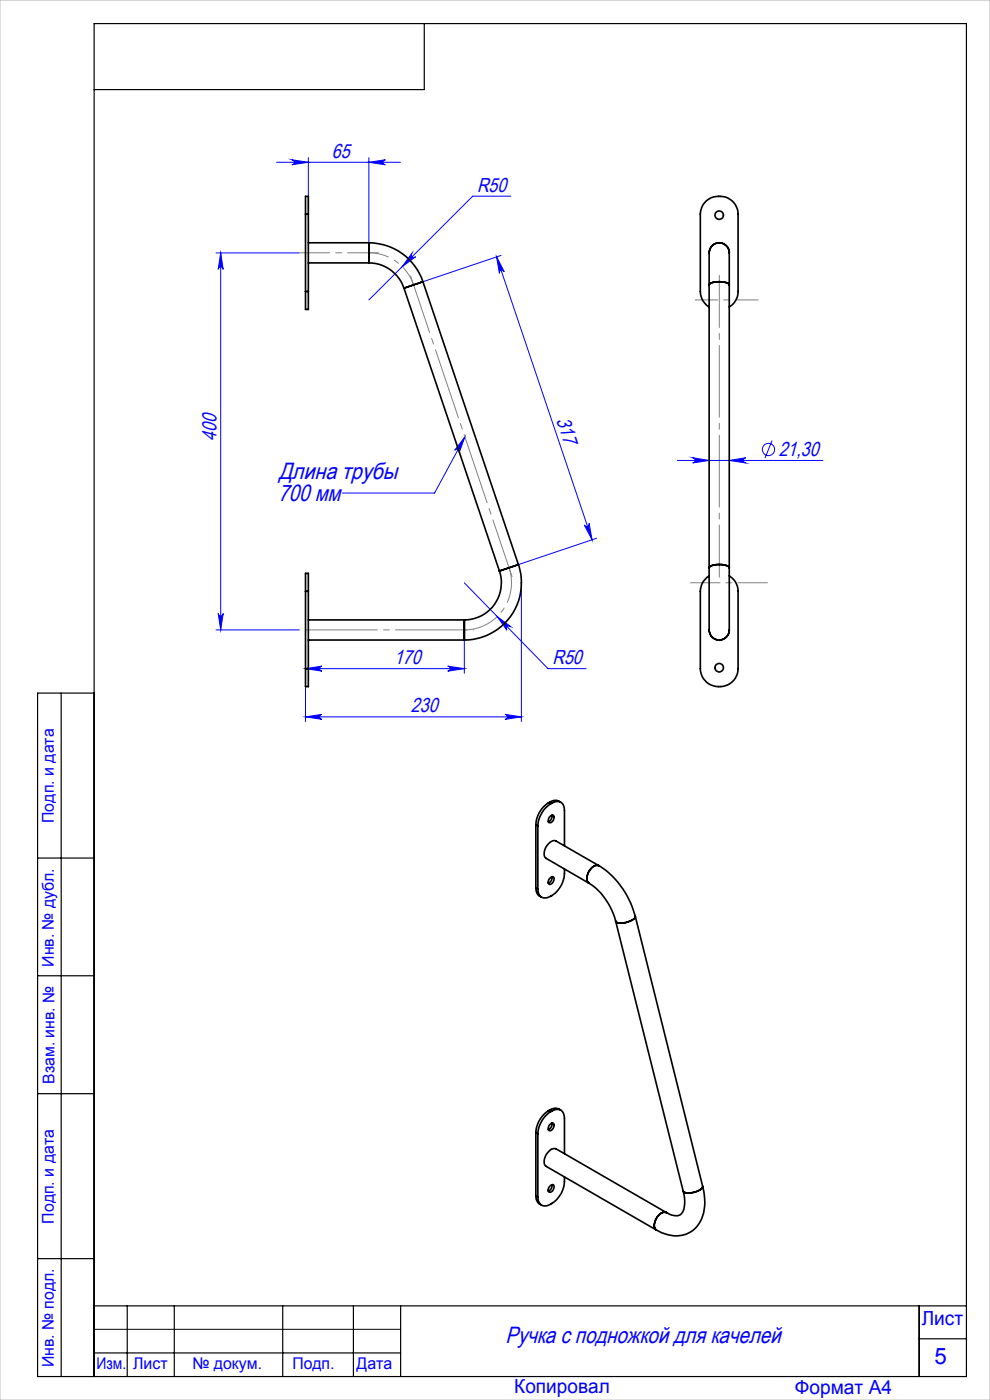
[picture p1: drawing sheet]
<svg xmlns="http://www.w3.org/2000/svg" width="210mm" height="297mm" viewBox="0 0 210 297" stroke-linecap="round" stroke-linejoin="round" font-family="sans-serif">
<g fill="none" stroke="#00f" stroke-width=".21">
<path d="M58.7 34.4h26.2M61.9 33.9l3.5 .5-3.5 .6a.53 .53 0 0 0 .5-.6 .53 .53 0 0 0-.5-.5zM65.4 33.4v13.1M78.2 34.4l3.5-.5a.53 .53 0 0 0-.5 .5 .53 .53 0 0 0 .5 .6zM78.2 33.4v18.1M45.8 53.7h17.6M46.8 53.7l.5 3.4a.53 .53 0 0 0-.5-.5 .53 .53 0 0 0-.5 .5zM46.8 53.7v79.9M87.4 53.7a.54 .54 0 0 0 0 .8 .54 .54 0 0 0 .8 0l-2.9 2.1zM105.3 54.5l1.7 3.1a.54 .54 0 0 0-.7-.3 .54 .54 0 0 0-.4 .7zM105.3 54.5l20.3 60M106.3 54.2l-16.6 5.6"/>
<path d="M108.3 41.6h-8l-22.1 22M98.6 92.7l-6.4 11.9h-19.6M98.6 92.7l-1.2 3.3a.54 .54 0 0 0-.2-.7 .54 .54 0 0 0-.8 .2zM143.7 97.7h30.9M146.9 97.1l3.5 .6-3.5 .5a.55 .55 0 0 0 .5-.5 .55 .55 0 0 0-.5-.6zM154.7 97.7l3.5-.6a.55 .55 0 0 0-.5 .6 .55 .55 0 0 0 .5 .5zM163.8 93.5l-1.5 3.7M123.9 111.4a.54 .54 0 0 0 .7 .3 .54 .54 0 0 0 .4-.7l.6 3.5zM126.5 114.2l-16.5 5.6M45.8 133.6h17.6M46.3 130.1a.53 .53 0 0 0 .5 .6 .53 .53 0 0 0 .5-.6l-.5 3.5zM98.5 135.8v7"/>
<path d="M98.5 123.6l17.7 18.2h8.1M105.5 130.8l2.8 2.1a.55 .55 0 0 0-.7 .1 .55 .55 0 0 0-.1 .7zM110.6 123.6v29.5M64.8 141.8h33.7M64.8 145.7v7.4M64.8 152.1h45.8M64.8 152.1l3.5-.6a.53 .53 0 0 0-.5 .6 .53 .53 0 0 0 .5 .5zM64.8 141.8l3.5-.5a.53 .53 0 0 0-.5 .5 .53 .53 0 0 0 .5 .6zM95 141.3l3.5 .5-3.5 .6a.53 .53 0 0 0 .5-.6 .53 .53 0 0 0-.5-.5zM107.1 151.5l3.5 .6-3.5 .5a.53 .53 0 0 0 .5-.5 .53 .53 0 0 0-.5-.6z"/>
<circle cx="163" cy="95.4" r="1.3"/>
</g>
<path d="M87.7 60.4a10 10 0 0 0-9.4-6.8" fill="none" stroke="#808080" stroke-width=".21" stroke-dasharray="15.2 1.3 1.3 1.3" stroke-dashoffset="10.9" stroke-linecap="butt"/>
<path d="M98.5 133.6a10 10 0 0 0 9.5-13.2" fill="none" stroke="#808080" stroke-width=".21" stroke-dasharray="15.2 1.3 1.3 1.3" stroke-dashoffset="7.7" stroke-linecap="butt"/>
<path d="M87.1 58.5l21.5 63.8" fill="none" stroke="#808080" stroke-width=".21" stroke-dasharray="15.2 1.3 1.3 1.3" stroke-dashoffset="2.5"/>
<path d="M100.5 133.6h-37.1" fill="none" stroke="#808080" stroke-width=".21" stroke-dasharray="15.2 1.3 1.3 1.3" stroke-dashoffset="-1.4"/>
<path d="M63.4 53.6h16.9" fill="none" stroke="#808080" stroke-width=".21" stroke-dasharray="15.2 1.3 1.3 1.3" stroke-dashoffset="8.7"/>
<path d="M147.5 63.6h13.3" fill="none" stroke="#808080" stroke-width=".21" stroke-dasharray="15.2 1.3 1.3 1.3" stroke-dashoffset="10.5"/>
<path d="M152.6 58.4v64" fill="none" stroke="#808080" stroke-width=".21" stroke-dasharray="15.2 1.3 1.3 1.3" stroke-dashoffset="4.2"/>
<path d="M146.5 123.6h16.3" fill="none" stroke="#808080" stroke-width=".21" stroke-dasharray="15.2 1.3 1.3 1.3" stroke-dashoffset="9"/>
<path d="M20 282h65" fill="none" stroke="#000" stroke-width=".21"/>
<g fill="none" stroke="#000" stroke-width=".25">
<path d="M90 5v14h-70M13 147v145M20 147h-12v145h197v-287h-185v287M8 182h12M8 207h12M8 232h12M8 267h12M20 277h185M27 277v15M37 277v15M60 277v15M75 277v15"/>
<path d="M85 277v15M195 277v15M20 287h65M195 284h10"/>
</g>
<path d="M0 0h210v297h-210z" fill="none" stroke="#c0c0c0" stroke-width=".21"/>
<g fill="#00f">
<path d="M98.6 92.7l-1.2 3.3a.54 .54 0 0 0-.2-.7 .54 .54 0 0 0-.8 .2z"/>
<path d="M123.9 111.4a.54 .54 0 0 0 .7 .3 .54 .54 0 0 0 .4-.7l.6 3.5zM105.3 54.5l1.7 3.1a.54 .54 0 0 0-.7-.3 .54 .54 0 0 0-.4 .7z"/>
<path d="M78.2 34.4l3.5-.5a.53 .53 0 0 0-.5 .5 .53 .53 0 0 0 .5 .6zM61.9 33.9l3.5 .5-3.5 .6a.53 .53 0 0 0 .5-.6 .53 .53 0 0 0-.5-.5z"/>
<path d="M105.5 130.8l2 2.9a.55 .55 0 0 1 0-.8 .55 .55 0 0 1 .8 0zM87.4 53.7l-2.1 2.9 2.9-2.1a.54 .54 0 0 1-.8 0 .54 .54 0 0 1 0-.8z"/>
<path d="M46.8 53.7l.5 3.4a.53 .53 0 0 0-.5-.5 .53 .53 0 0 0-.5 .5zM46.3 130.1a.53 .53 0 0 0 .5 .6 .53 .53 0 0 0 .5-.6l-.5 3.5z"/>
<path d="M64.8 152.1l3.5-.6a.53 .53 0 0 0-.5 .6 .53 .53 0 0 0 .5 .5zM107.1 151.5l3.5 .6-3.5 .5a.53 .53 0 0 0 .5-.5 .53 .53 0 0 0-.5-.6zM64.8 141.8l3.5-.5a.53 .53 0 0 0-.5 .5 .53 .53 0 0 0 .5 .6zM95 141.3l3.5 .5-3.5 .6a.53 .53 0 0 0 .5-.6 .53 .53 0 0 0-.5-.5z"/>
<path d="M146.9 97.1l3.5 .6-3.5 .5a.55 .55 0 0 0 .5-.5 .55 .55 0 0 0-.5-.6zM154.7 97.7l3.5-.6a.55 .55 0 0 0-.5 .6 .55 .55 0 0 0 .5 .5z"/>
</g>
<g fill="none" stroke="#000" stroke-width=".35">
<path d="M64.8 45.4v-3.7h.6v3.7M64.8 45.4v16.4M64.8 45.4h.6M65.4 51.5h12.8M65.4 55.8h12.8M65.4 45.4v16.4M78.2 55.8a7.9 7.9 0 0 1 7.5 5.3M78.2 51.5a12.2 12.2 0 0 1 11.5 8.3M78.2 51.5v4.3M89.7 59.8l-4 1.3M89.7 59.8l20.3 60M150.4 53.7v6.8"/>
<path d="M150.4 53.7a2.13 2.13 0 0 1 2.2-2.2 2.13 2.13 0 0 1 2.1 2.2M154.7 53.7v6.8M64.8 61.8v3.8h.6v-3.8M64.8 61.8h.6M85.7 61.1l20.2 60M150.4 60.5a1.65 1.65 0 0 1 1.8-.7 3.1 3.1 0 0 1 2.5 .6v.1M150.4 65.1a3.8 3.8 0 0 1-1.8-3.3v-16.4a4 4 0 0 1 4-3.7 4 4 0 0 1 4 3.7v16.4a3.8 3.8 0 0 1-1.9 3.3M150.4 60.5v59.9M154.7 60.5v59.9M110 119.8a12.1 12.1 0 0 1-11.5 16M110 119.8l-4.1 1.3M64.8 125.4v-3.8h.6v3.8"/>
<path d="M64.8 125.4h.6M64.8 125.4v16.4M65.4 135.8h33.1M65.4 131.5h33.1M65.4 125.4v16.4M98.5 131.5v4.3M105.9 121.1a7.9 7.9 0 0 1-7.4 10.4M150.4 120.4v13.2M150.4 133.6a2.13 2.13 0 0 0 2.2 2.2 2.13 2.13 0 0 0 2.1-2.2M150.4 120.4a3.8 3.8 0 0 1 4.1-.2l.2 .2M150.4 122.2a3.8 3.8 0 0 0-1.8 3.2v16.4a4 4 0 0 0 4 3.9 4 4 0 0 0 4-3.9v-16.4a3.8 3.8 0 0 0-1.9-3.2M154.7 120.4v13.2"/>
<path d="M64.8 141.8v3.9h.6v-3.9M64.8 141.8h.6M113.7 175v13.3M113.7 175l.4 .2M114.1 175.2v13.4M116.3 170.3a5.8 5.8 0 0 0-2.6 4.7M116.3 170.3l.5 .3M116.6 170.1l.8-.3h.7l.9 .4M116.6 170.1l.5 .3M116.6 170.1l-.3 .2M116.7 173.2a.47 .47 0 0 1 .6-.3 .47 .47 0 0 1 .2 .7 .86 .86 0 0 1-1.1 .8l-.1-.5zM116.8 170.6a5.8 5.8 0 0 0-2.7 4.6"/>
<path d="M117.1 170.4a1.64 1.64 0 0 1 1.8-.2 1.64 1.64 0 0 1 .8 1.7v7.6M117.1 170.4l-.3 .2M117.1 172.9a1.25 1.25 0 0 1-.8 1.4M113.7 188.3l.2 1.2 .4 .5 .6 .3M113.7 188.3l.4 .3M116.8 186.1l.4-.1a.78 .78 0 0 1 0 1.3 .52 .52 0 0 1-.8 .2 .52 .52 0 0 1 0-.8zM117.1 186a1.25 1.25 0 0 1-.8 1.4M119.7 184.4a5.6 5.6 0 0 1-4.1 6.1 1.57 1.57 0 0 1-1.5-1.9M124.9 187.4a13.7 13.7 0 0 1 5.7 8M127 183.7a18.2 18.2 0 0 1 7.8 10.7M127 183.7a1.97 1.97 0 0 0-2.2 1.4 1.77 1.77 0 0 0 .1 2.3M127 183.7l-9-5.3a1.97 1.97 0 0 0-2.3 1.5 1.74 1.74 0 0 0 .2 2.2l9 5.3"/>
<path d="M130.6 195.4l14.3 57.3M134.8 194.4a2.91 2.91 0 0 1-2.8 1.4h-.7l-.7-.4M134.8 194.4l14.2 57.3M116.3 235.6a6 6 0 0 0-2.6 4.7M116.3 235.6l.5 .3M116.6 235.5l1.2-.4 .6 .1 .6 .3M116.6 235.5l.5 .2M116.6 235.5l-.3 .1M116.7 238.5a.51 .51 0 0 1 .7-.2 .51 .51 0 0 1 0 .8l-.1 .3a.53 .53 0 0 1-.5 .5 .53 .53 0 0 1-.5-.5zM116.8 235.9a6 6 0 0 0-2.7 4.6M117.1 235.7a1.62 1.62 0 0 1 1.9-.2 1.62 1.62 0 0 1 .7 1.8v7.5M117.1 235.7l-.3 .2"/>
<path d="M117.1 238.3a1.25 1.25 0 0 1-.8 1.3M113.7 253.7l.2 1.1 .4 .5 .6 .4M113.7 240.3l.4 .2M113.7 253.7l.4 .2M113.7 240.3v13.4M114.1 240.5v13.4M116.7 251.6a.51 .51 0 0 1 .7-.2 .51 .51 0 0 1 0 .8 .65 .65 0 0 1-.3 .7 .65 .65 0 0 1-.8-.2l.1-.7zM117.1 251.3a1.25 1.25 0 0 1-.8 1.4M119.7 249.7a5.7 5.7 0 0 1-4.1 6.1 1.61 1.61 0 0 1-1.5-1.9M141.4 257.2a1.97 1.97 0 0 0-2.3 1.5 1.66 1.66 0 0 0 .1 2.2M141.4 257.2l-23.4-13.5a1.79 1.79 0 0 0-2.1 1.2 2.04 2.04 0 0 0 0 2.5l23.3 13.5M144.9 252.7a5.5 5.5 0 0 1-.4 4.8 2.51 2.51 0 0 1-3.1-.3"/>
<path d="M149 251.7a9.3 9.3 0 0 1-1.5 8.9 6.5 6.5 0 0 1-7.9 .5l-.4-.2M149 251.7a1.8 1.8 0 0 1-1.6 1.2 2.75 2.75 0 0 1-2.5-.2"/>
<circle cx="152.6" cy="45.6" r=".89"/>
<circle cx="152.6" cy="141.6" r=".89"/>
</g>
<g font-size="5" fill="#00f">
<text x="59.1" y="101.7">Длина трубы</text>
<text x="59.1" y="106.2">700 мм</text>
<text x="107.2" y="284.9">Ручка с подножкой для качелей</text>
</g>
<text font-size="4.8" fill="#00f" x="198.2" y="289.5">5</text>
<g font-size="4.3" fill="#00f">
<text x="70.4" y="33.5">65</text>
<text x="101.2" y="40.7">R50</text>
<text x="118" y="89.1" transform="rotate(71 118 89.1)">317</text>
<text x="45.9" y="93.5" transform="rotate(-90 45.9 93.5)">400</text>
<text x="165.2" y="96.7">21,30</text>
<text x="83.6" y="140.9">170</text>
<text x="117.2" y="140.9">R50</text>
<text x="87.2" y="151.1">230</text>
</g>
<g font-size="4.1" fill="#00f">
<text x="195.5" y="281.2">Лист</text>
<text x="109.1" y="295.6">Копировал</text>
<text x="168.6" y="295.7">Формат А4</text>
</g>
<g font-size="3.4" fill="#00f">
<text x="11.4" y="174.6" transform="rotate(-90 11.4 174.6)">Подп. и дата</text>
<text x="11.4" y="205.1" transform="rotate(-90 11.4 205.1)">Инв. № дубл.</text>
<text x="11.6" y="229.9" transform="rotate(-90 11.6 229.9)">Взам. инв. №</text>
<text x="11.4" y="259.6" transform="rotate(-90 11.4 259.6)">Подп. и дата</text>
<text x="11.4" y="290" transform="rotate(-90 11.4 290)">Инв. № подл.</text>
<text x="20.4" y="290.4">Изм.</text>
<text x="28.2" y="290.4">Лист</text>
<text x="40.8" y="290.4">№ докум.</text>
<text x="62" y="290.4">Подп.</text>
<text x="75.6" y="290.4">Дата</text>
</g>
</svg>
